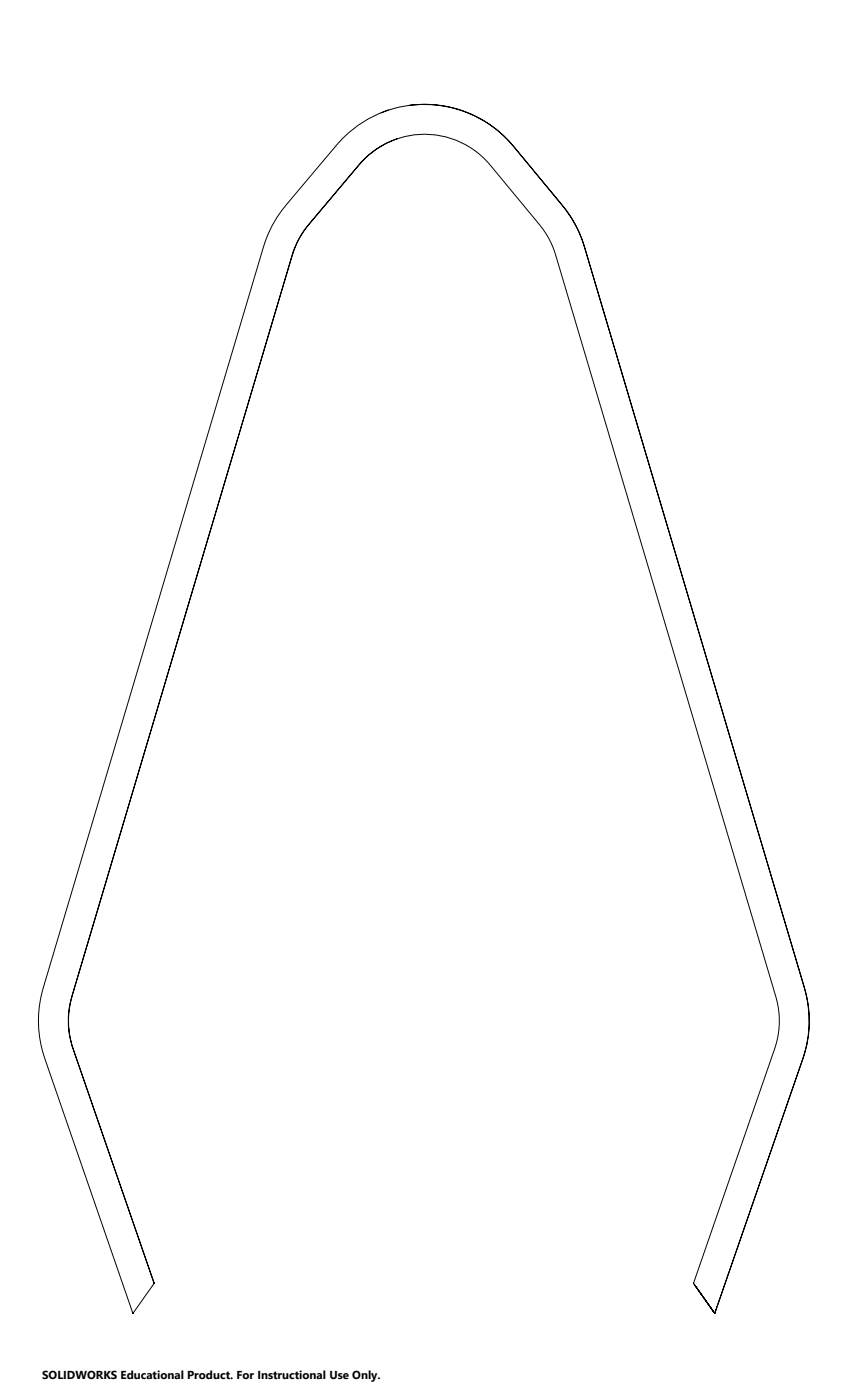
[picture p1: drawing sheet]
<svg xmlns="http://www.w3.org/2000/svg" width="841mm" height="1400mm" viewBox="0 0 841 1400" stroke-linecap="round" stroke-linejoin="round" font-family="sans-serif">
<path d="M381 113a115 115 0 0 1 135 37l39 47a136 136 0 0 1 33 65l211 711a132 132 0 0 1 8 64 260 260 0 0 1-12 41l-81 235-21-30M388 110a122 122 0 0 0-59 44l-20 24a310 310 0 0 0-37 48 258 258 0 0 0-17 47l-202 681a285 285 0 0 0-14 52 124 124 0 0 0 10 64l84 243M409 105a115 115 0 0 1 105 43l23 28a271 271 0 0 1 37 48 126 126 0 0 1 11 28l216 726a123 123 0 0 1-3 94l-84 242M394 140a92 92 0 0 0-41 32l-42 49a91 91 0 0 0-21 41l-212 715a164 164 0 0 0-10 42 130 130 0 0 0 12 49l74 215M395 139a85 85 0 0 1 95 27l20 23a436 436 0 0 1 38 49l5 10 3 9 218 735a88 88 0 0 1-2 63l-79 228M396 139a88 88 0 0 0-42 31l-9 11a745 745 0 0 0-45 55 103 103 0 0 0-11 29l-213 717a117 117 0 0 0-8 44 131 131 0 0 0 11 39l75 218-21 30M154 1283h.1M693 1283l21 31M133 1313h.1M712 1311l-18-26 18 26M714 1313v1" fill="none" stroke="#000" stroke-width="1"/>
<text font-size="11.6" x="42" y="1379">SOLIDWORKS Educational Product. For Instructional Use Only.</text>
</svg>
